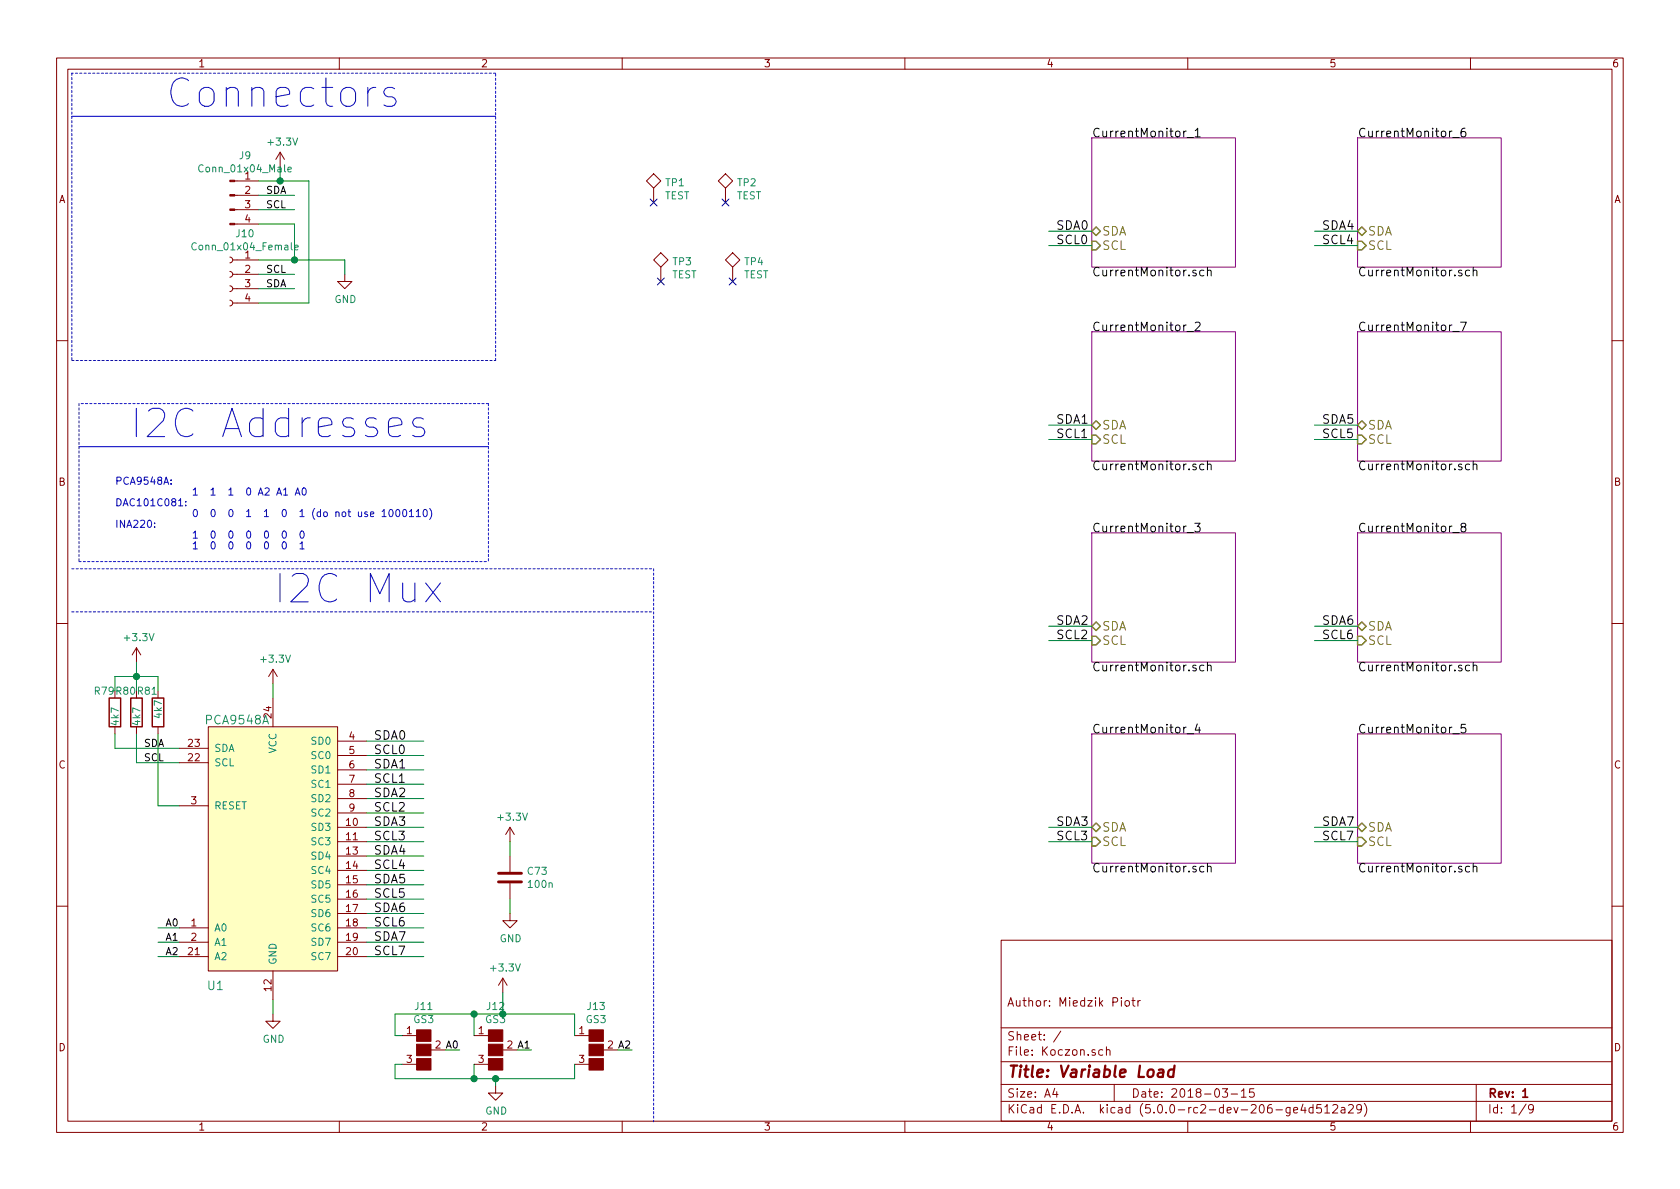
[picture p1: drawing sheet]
EESchema Schematic File Version 4
LIBS:Koczon-cache
EELAYER 26 0
EELAYER END
$Descr A4 11693 8268
encoding utf-8
Sheet 1 9
Title "Variable Load"
Date "2018-03-15"
Rev "1"
Comp ""
Comment1 "Author: Miedzik Piotr"
Comment2 ""
Comment3 ""
Comment4 ""
$EndDescr
$Sheet
S 7600 5100 1000 900 
U 5A71CE27
F0 "CurrentMonitor_4" 60
F1 "CurrentMonitor.sch" 60
F2 "SCL" I L 7600 5850 60 
F3 "SDA" B L 7600 5750 60 
$EndSheet
$Sheet
S 7600 3700 1000 900 
U 5AA71398
F0 "CurrentMonitor_3" 60
F1 "CurrentMonitor.sch" 60
F2 "SCL" I L 7600 4450 60 
F3 "SDA" B L 7600 4350 60 
$EndSheet
$Sheet
S 7600 2300 1000 900 
U 5AA713A8
F0 "CurrentMonitor_2" 60
F1 "CurrentMonitor.sch" 60
F2 "SCL" I L 7600 3050 60 
F3 "SDA" B L 7600 2950 60 
$EndSheet
$Sheet
S 7600 950  1000 900 
U 5AA713B8
F0 "CurrentMonitor_1" 60
F1 "CurrentMonitor.sch" 60
F2 "SCL" I L 7600 1700 60 
F3 "SDA" B L 7600 1600 60 
$EndSheet
$Sheet
S 9450 5100 1000 900 
U 5AA713C8
F0 "CurrentMonitor_5" 60
F1 "CurrentMonitor.sch" 60
F2 "SCL" I L 9450 5850 60 
F3 "SDA" B L 9450 5750 60 
$EndSheet
$Sheet
S 9450 3700 1000 900 
U 5AA713D8
F0 "CurrentMonitor_8" 60
F1 "CurrentMonitor.sch" 60
F2 "SCL" I L 9450 4450 60 
F3 "SDA" B L 9450 4350 60 
$EndSheet
$Sheet
S 9450 2300 1000 900 
U 5AA713E8
F0 "CurrentMonitor_7" 60
F1 "CurrentMonitor.sch" 60
F2 "SCL" I L 9450 3050 60 
F3 "SDA" B L 9450 2950 60 
$EndSheet
$Sheet
S 9450 950  1000 900 
U 5AA713F8
F0 "CurrentMonitor_6" 60
F1 "CurrentMonitor.sch" 60
F2 "SCL" I L 9450 1700 60 
F3 "SDA" B L 9450 1600 60 
$EndSheet
Wire Wire Line
	2550 5250 2950 5250
Wire Wire Line
	2550 5150 2950 5150
Wire Wire Line
	2550 5350 2950 5350
Wire Wire Line
	2550 5450 2950 5450
Wire Wire Line
	2550 5550 2950 5550
Wire Wire Line
	2550 5650 2950 5650
Wire Wire Line
	2550 5750 2950 5750
Wire Wire Line
	2550 5850 2950 5850
Wire Wire Line
	2550 5950 2950 5950
Wire Wire Line
	2550 6050 2950 6050
Wire Wire Line
	2550 6150 2950 6150
Wire Wire Line
	2550 6250 2950 6250
Wire Wire Line
	2550 6350 2950 6350
Wire Wire Line
	2550 6450 2950 6450
Wire Wire Line
	2550 6550 2950 6550
Wire Wire Line
	2550 6650 2950 6650
Text Label 2600 5150 0    60   ~ 0
SDA0
Text Label 2600 5250 0    60   ~ 0
SCL0
Text Label 2600 5350 0    60   ~ 0
SDA1
Text Label 2600 5450 0    60   ~ 0
SCL1
Text Label 2600 5550 0    60   ~ 0
SDA2
Text Label 2600 5650 0    60   ~ 0
SCL2
Text Label 2600 5750 0    60   ~ 0
SDA3
Text Label 2600 5850 0    60   ~ 0
SCL3
Text Label 2600 5950 0    60   ~ 0
SDA4
Text Label 2600 6050 0    60   ~ 0
SCL4
Text Label 2600 6150 0    60   ~ 0
SDA5
Text Label 2600 6250 0    60   ~ 0
SCL5
Text Label 2600 6350 0    60   ~ 0
SDA6
Text Label 2600 6450 0    60   ~ 0
SCL6
Text Label 2600 6550 0    60   ~ 0
SDA7
Text Label 2600 6650 0    60   ~ 0
SCL7
Wire Wire Line
	7600 1600 7300 1600
Wire Wire Line
	7600 1700 7300 1700
Text Label 7350 1600 0    60   ~ 0
SDA0
Text Label 7350 1700 0    60   ~ 0
SCL0
Wire Wire Line
	7600 2950 7300 2950
Wire Wire Line
	7600 3050 7300 3050
Wire Wire Line
	7600 4350 7300 4350
Wire Wire Line
	7600 4450 7300 4450
Wire Wire Line
	7600 5750 7300 5750
Wire Wire Line
	7600 5850 7300 5850
Text Label 7350 2950 0    60   ~ 0
SDA1
Text Label 7350 3050 0    60   ~ 0
SCL1
Text Label 7350 4350 0    60   ~ 0
SDA2
Text Label 7350 4450 0    60   ~ 0
SCL2
Text Label 7350 5750 0    60   ~ 0
SDA3
Text Label 7350 5850 0    60   ~ 0
SCL3
Wire Wire Line
	9450 1600 9150 1600
Wire Wire Line
	9450 1700 9150 1700
Wire Wire Line
	9450 2950 9150 2950
Wire Wire Line
	9450 3050 9150 3050
Wire Wire Line
	9450 4350 9150 4350
Wire Wire Line
	9450 4450 9150 4450
Wire Wire Line
	9450 5750 9150 5750
Wire Wire Line
	9450 5850 9150 5850
Text Label 9200 5750 0    60   ~ 0
SDA7
Text Label 9200 5850 0    60   ~ 0
SCL7
Text Label 9200 4350 0    60   ~ 0
SDA6
Text Label 9200 4450 0    60   ~ 0
SCL6
Text Label 9200 2950 0    60   ~ 0
SDA5
Text Label 9200 3050 0    60   ~ 0
SCL5
Text Label 9200 1700 0    60   ~ 0
SCL4
Text Label 9200 1600 0    60   ~ 0
SDA4
$Comp
L power:GND #PWR033
U 1 1
P 1900 7050
F 0 "#PWR033" H 1900 6800 50  0001 C CNN
F 1 "GND" H 1905 6877 50  0000 C CNN
F 2 "" H 1900 7050 50  0001 C CNN
F 3 "" H 1900 7050 50  0001 C CNN
	1    1900 7050
	1    0    0    -1  
$EndComp
Wire Wire Line
	1900 7050 1900 6950
$Comp
L power:+3.3V #PWR032
U 1 1
P 1900 4750
F 0 "#PWR032" H 1900 4600 50  0001 C CNN
F 1 "+3.3V" H 1915 4923 50  0000 C CNN
F 2 "" H 1900 4750 50  0001 C CNN
F 3 "" H 1900 4750 50  0001 C CNN
	1    1900 4750
	1    0    0    -1  
$EndComp
Wire Wire Line
	1900 4750 1900 4850
Wire Wire Line
	1250 6650 1100 6650
Wire Wire Line
	1250 6550 1100 6550
Wire Wire Line
	1250 6450 1100 6450
$Comp
L power:+3.3V #PWR011
U 1 1
P 3500 6900
F 0 "#PWR011" H 3500 6750 50  0001 C CNN
F 1 "+3.3V" H 3515 7073 50  0000 C CNN
F 2 "" H 3500 6900 50  0001 C CNN
F 3 "" H 3500 6900 50  0001 C CNN
	1    3500 6900
	1    0    0    -1  
$EndComp
$Comp
L power:GND #PWR012
U 1 1
P 3450 7550
F 0 "#PWR012" H 3450 7300 50  0001 C CNN
F 1 "GND" H 3455 7377 50  0000 C CNN
F 2 "" H 3450 7550 50  0001 C CNN
F 3 "" H 3450 7550 50  0001 C CNN
	1    3450 7550
	1    0    0    -1  
$EndComp
Text Label 1150 6450 0    50   ~ 0
A0
Text Label 1150 6550 0    50   ~ 0
A1
Text Label 1150 6650 0    50   ~ 0
A2
$Comp
L device:R R81
U 1 1
P 1100 4950
F 0 "R81" H 950 5100 50  0000 L CNN
F 1 "4k7" V 1100 4900 50  0000 L CNN
F 2 "Resistors_SMD:R_0603_HandSoldering" V 1030 4950 50  0001 C CNN
F 3 "" H 1100 4950 50  0001 C CNN
	1    1100 4950
	1    0    0    -1  
$EndComp
$Comp
L device:R R80
U 1 1
P 950 4950
F 0 "R80" H 800 5100 50  0000 L CNN
F 1 "4k7" V 950 4850 50  0000 L CNN
F 2 "Resistors_SMD:R_0603_HandSoldering" V 880 4950 50  0001 C CNN
F 3 "" H 950 4950 50  0001 C CNN
	1    950  4950
	1    0    0    -1  
$EndComp
$Comp
L device:R R79
U 1 1
P 800 4950
F 0 "R79" H 650 5100 50  0000 L CNN
F 1 "4k7" V 800 4850 50  0000 L CNN
F 2 "Resistors_SMD:R_0603_HandSoldering" V 730 4950 50  0001 C CNN
F 3 "" H 800 4950 50  0001 C CNN
	1    800  4950
	1    0    0    -1  
$EndComp
Wire Wire Line
	1250 5600 1100 5600
Wire Wire Line
	1100 5600 1100 5100
Wire Wire Line
	1250 5200 800  5200
Wire Wire Line
	800  5200 800  5100
Wire Wire Line
	1250 5300 950  5300
Wire Wire Line
	950  5300 950  5100
Text Label 1000 5200 0    50   ~ 0
SDA
Text Label 1000 5300 0    50   ~ 0
SCL
Wire Wire Line
	800  4800 800  4700
Wire Wire Line
	800  4700 950  4700
Wire Wire Line
	950  4700 950  4800
Wire Wire Line
	950  4700 1100 4700
Wire Wire Line
	1100 4700 1100 4800
Connection ~ 950  4700
$Comp
L power:+3.3V #PWR053
U 1 1
P 950 4600
F 0 "#PWR053" H 950 4450 50  0001 C CNN
F 1 "+3.3V" H 965 4773 50  0000 C CNN
F 2 "" H 950 4600 50  0001 C CNN
F 3 "" H 950 4600 50  0001 C CNN
	1    950  4600
	1    0    0    -1  
$EndComp
Wire Wire Line
	950  4600 950  4700
$Comp
L device:C C73
U 1 1
P 3550 6100
F 0 "C73" H 3665 6146 50  0000 L CNN
F 1 "100n" H 3665 6055 50  0000 L CNN
F 2 "Capacitors_SMD:C_0603_HandSoldering" H 3588 5950 50  0001 C CNN
F 3 "" H 3550 6100 50  0001 C CNN
	1    3550 6100
	1    0    0    -1  
$EndComp
$Comp
L power:+3.3V #PWR054
U 1 1
P 3550 5850
F 0 "#PWR054" H 3550 5700 50  0001 C CNN
F 1 "+3.3V" H 3565 6023 50  0000 C CNN
F 2 "" H 3550 5850 50  0001 C CNN
F 3 "" H 3550 5850 50  0001 C CNN
	1    3550 5850
	1    0    0    -1  
$EndComp
$Comp
L power:GND #PWR074
U 1 1
P 3550 6350
F 0 "#PWR074" H 3550 6100 50  0001 C CNN
F 1 "GND" H 3555 6177 50  0000 C CNN
F 2 "" H 3550 6350 50  0001 C CNN
F 3 "" H 3550 6350 50  0001 C CNN
	1    3550 6350
	1    0    0    -1  
$EndComp
Wire Wire Line
	3550 5950 3550 5850
Wire Wire Line
	3550 6250 3550 6350
$Comp
L conn:Conn_01x04_Male J9
U 1 1
P 1600 1350
F 0 "J9" H 1706 1628 50  0000 C CNN
F 1 "Conn_01x04_Male" H 1706 1537 50  0000 C CNN
F 2 "Socket_Strips:Socket_Strip_Angled_1x04_Pitch2.54mm" H 1600 1350 50  0001 C CNN
F 3 "~" H 1600 1350 50  0001 C CNN
	1    1600 1350
	1    0    0    -1  
$EndComp
$Comp
L conn:Conn_01x04_Female J10
U 1 1
P 1600 1900
F 0 "J10" H 1494 2185 50  0000 C CNN
F 1 "Conn_01x04_Female" H 1494 2094 50  0000 C CNN
F 2 "Socket_Strips:Socket_Strip_Angled_1x04_Pitch2.54mm" H 1600 1900 50  0001 C CNN
F 3 "~" H 1600 1900 50  0001 C CNN
	1    1600 1900
	-1   0    0    -1  
$EndComp
Wire Wire Line
	1800 1250 1950 1250
Wire Wire Line
	1800 1550 2050 1550
Text Label 1850 1350 0    50   ~ 0
SDA
Text Label 1850 1450 0    50   ~ 0
SCL
$Comp
L power:+3.3V #PWR075
U 1 1
P 1950 1150
F 0 "#PWR075" H 1950 1000 50  0001 C CNN
F 1 "+3.3V" H 1965 1323 50  0000 C CNN
F 2 "" H 1950 1150 50  0001 C CNN
F 3 "" H 1950 1150 50  0001 C CNN
	1    1950 1150
	1    0    0    -1  
$EndComp
$Comp
L power:GND #PWR095
U 1 1
P 2400 1900
F 0 "#PWR095" H 2400 1650 50  0001 C CNN
F 1 "GND" H 2405 1727 50  0000 C CNN
F 2 "" H 2400 1900 50  0001 C CNN
F 3 "" H 2400 1900 50  0001 C CNN
	1    2400 1900
	1    0    0    -1  
$EndComp
Wire Wire Line
	1800 1450 2050 1450
Wire Wire Line
	2050 1350 1800 1350
Text Label 1850 2000 0    50   ~ 0
SDA
Text Label 1850 1900 0    50   ~ 0
SCL
Wire Wire Line
	1950 1250 1950 1150
Wire Wire Line
	1950 1250 2150 1250
Wire Wire Line
	2150 1250 2150 2100
Wire Wire Line
	2150 2100 1800 2100
Connection ~ 1950 1250
Wire Wire Line
	1800 1900 2050 1900
Wire Wire Line
	1800 2000 2050 2000
Wire Wire Line
	2400 1800 2400 1900
Wire Wire Line
	1800 1800 2050 1800
Wire Wire Line
	2050 1550 2050 1800
Connection ~ 2050 1800
Wire Wire Line
	2050 1800 2400 1800
Text Notes 800  3900 0    50   ~ 0
PCA9548A:\n              1  1  1  0 A2 A1 A0\nDAC101C081: \n              0  0  0  1  1  0  1 (do not use 1000110)\nINA220:\n              1  0  0  0  0  0  0\n              1  0  0  0  0  0  1\n\n
Wire Notes Line
	550  3900 3400 3900
Wire Notes Line style solid
	550  3100 3400 3100
Wire Notes Line
	500  2500 3450 2500
Wire Notes Line
	3450 2500 3450 500 
Wire Notes Line
	3450 500  500  500 
Wire Notes Line
	500  500  500  2500
Text Notes 1150 750  0    197  ~ 0
Connectors
Text Notes 1900 4200 0    197  ~ 0
I2C Mux
Wire Notes Line
	500  3950 4550 3950
Wire Notes Line
	500  4250 4550 4250
Wire Notes Line
	4550 3950 4550 7800
Wire Notes Line style solid
	3450 800  500  800 
Wire Notes Line
	3400 2800 550  2800
Wire Notes Line
	550  2800 550  3900
Wire Notes Line
	3400 2800 3400 3900
Text Notes 900  3050 0    197  ~ 0
I2C Addresses
$Comp
L conn:GS3 J11
U 1 1
P 2950 7300
F 0 "J11" H 2950 7605 50  0000 C CNN
F 1 "GS3" H 2950 7514 50  0000 C CNN
F 2 "Connectors:GS3" V 3038 7226 50  0001 C CNN
F 3 "" H 2950 7300 50  0001 C CNN
	1    2950 7300
	1    0    0    -1  
$EndComp
$Comp
L conn:GS3 J12
U 1 1
P 3450 7300
F 0 "J12" H 3450 7605 50  0000 C CNN
F 1 "GS3" H 3450 7514 50  0000 C CNN
F 2 "Connectors:GS3" V 3538 7226 50  0001 C CNN
F 3 "" H 3450 7300 50  0001 C CNN
	1    3450 7300
	1    0    0    -1  
$EndComp
$Comp
L conn:GS3 J13
U 1 1
P 4150 7300
F 0 "J13" H 4150 7605 50  0000 C CNN
F 1 "GS3" H 4150 7514 50  0000 C CNN
F 2 "Connectors:GS3" V 4238 7226 50  0001 C CNN
F 3 "" H 4150 7300 50  0001 C CNN
	1    4150 7300
	1    0    0    -1  
$EndComp
Wire Wire Line
	3100 7300 3200 7300
Wire Wire Line
	3600 7300 3700 7300
Wire Wire Line
	4300 7300 4400 7300
Text Label 3100 7300 0    50   ~ 0
A0
Text Label 3600 7300 0    50   ~ 0
A1
Text Label 4300 7300 0    50   ~ 0
A2
$Comp
L project:PCA9548A U1
U 1 1
P 1900 5900
F 0 "U1" H 1500 4950 60  0000 C CNN
F 1 "PCA9548A" H 1650 6800 60  0000 C CNN
F 2 "Housings_SSOP:SSOP-24_5.3x8.2mm_Pitch0.65mm" H 1750 5950 60  0001 C CNN
F 3 "" H 1750 5950 60  0001 C CNN
F 4 "https://www.digikey.de/product-detail/de/nxp-usa-inc/PCA9548APW118/568-10297-1-ND/4162460" H 1900 5900 50  0001 C CNN "Digikey"
	1    1900 5900
	1    0    0    -1  
$EndComp
Wire Wire Line
	2800 7400 2750 7400
Wire Wire Line
	2750 7400 2750 7500
Wire Wire Line
	2750 7500 3300 7500
Wire Wire Line
	3450 7500 3450 7550
Wire Wire Line
	3300 7400 3300 7500
Connection ~ 3300 7500
Wire Wire Line
	3300 7500 3450 7500
Wire Wire Line
	3450 7500 4000 7500
Wire Wire Line
	4000 7500 4000 7400
Connection ~ 3450 7500
Wire Wire Line
	4000 7200 4000 7050
Wire Wire Line
	4000 7050 3500 7050
Wire Wire Line
	2750 7050 2750 7200
Wire Wire Line
	2750 7200 2800 7200
Wire Wire Line
	3500 7050 3500 6900
Connection ~ 3500 7050
Wire Wire Line
	3500 7050 3300 7050
Wire Wire Line
	3300 7200 3300 7050
Connection ~ 3300 7050
Wire Wire Line
	3300 7050 2750 7050
$Comp
L device:TEST TP1
U 1 1
P 4550 1400
F 0 "TP1" H 4628 1540 50  0000 L CNN
F 1 "TEST" H 4628 1449 50  0000 L CNN
F 2 "TestPoint:TestPoint_Pad_D1.0mm" H 4550 1400 50  0001 C CNN
F 3 "" H 4550 1400 50  0001 C CNN
	1    4550 1400
	1    0    0    -1  
$EndComp
$Comp
L device:TEST TP2
U 1 1
P 5050 1400
F 0 "TP2" H 5128 1540 50  0000 L CNN
F 1 "TEST" H 5128 1449 50  0000 L CNN
F 2 "TestPoint:TestPoint_Pad_D1.0mm" H 5050 1400 50  0001 C CNN
F 3 "" H 5050 1400 50  0001 C CNN
	1    5050 1400
	1    0    0    -1  
$EndComp
NoConn ~ 4550 1400
NoConn ~ 5050 1400
$Comp
L device:TEST TP3
U 1 1
P 4600 1950
F 0 "TP3" H 4678 2090 50  0000 L CNN
F 1 "TEST" H 4678 1999 50  0000 L CNN
F 2 "TestPoint:TestPoint_Pad_D1.0mm" H 4600 1950 50  0001 C CNN
F 3 "" H 4600 1950 50  0001 C CNN
	1    4600 1950
	1    0    0    -1  
$EndComp
$Comp
L device:TEST TP4
U 1 1
P 5100 1950
F 0 "TP4" H 5178 2090 50  0000 L CNN
F 1 "TEST" H 5178 1999 50  0000 L CNN
F 2 "TestPoint:TestPoint_Pad_D1.0mm" H 5100 1950 50  0001 C CNN
F 3 "" H 5100 1950 50  0001 C CNN
	1    5100 1950
	1    0    0    -1  
$EndComp
NoConn ~ 4600 1950
NoConn ~ 5100 1950
$EndSCHEMATC
